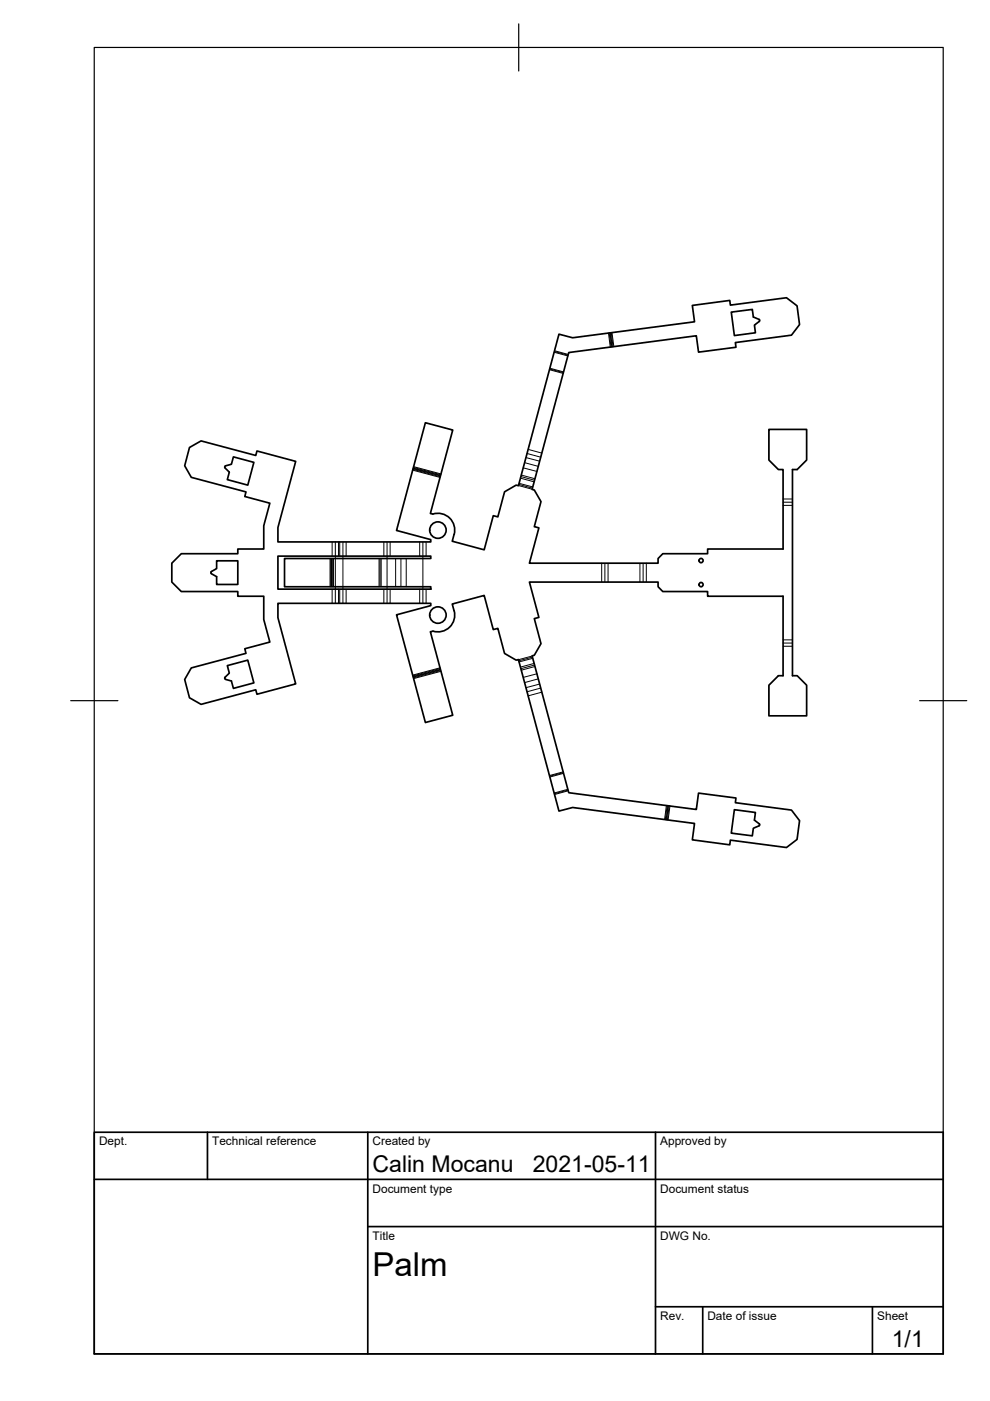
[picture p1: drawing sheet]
<svg xmlns="http://www.w3.org/2000/svg" width="210mm" height="297mm" viewBox="0 0 210 297" stroke-linecap="round" stroke-linejoin="round" font-family="sans-serif">
<!-- layer: Visible -->
<g fill="none" stroke="#000" stroke-width=".36">
<path d="M161 68.1l.1-.2-.2-.2-1.2-.5-.2-1.6-4.5 .6 .7 4.9 4.5-.5-.2-1.7 1-.8M47.8 98.8l1.3-.4 .4-1.5 4.3 1.1-1.3 4.9-4.3-1.2 .4-1.6-.9-.9v-.2l.1-.2M58.9 117.9h32.4v.5h-31v6h31v.5h-32.4zM91.8 109l-.6-.1 4.8-17.7-5.8-1.6-6.1 22.9 7.2 1.9v.5h-32.4v-3l3.8-14.1-8.2-2.2-.3 1-11.6-3.1-2.4 1.4-1 3.8 1.4 2.5 11.6 3.1-.3 1 5.3 1.4-1.3 4.8v4.9h-5.5v1h-12l-2 2v4l2 2h12v1h5.5v4.9l1.3 4.8-5.3 1.4 .3 1-11.6 3.1-1.4 2.5 1 3.8 2.4 1.4 11.6-3.1 .3 1 8.2-2.2-3.8-14v-3.1h32.4v.5l-7.2 2 6.1 22.8 5.8-1.6-4.8-17.7 .6-.1M91.8 109a3.6 3.6 0 0 1 4.5 4.3M96.3 113.3l-.4 1.5 6.8 1.8 1.9-7.3 1 .3 1.4-5.3 2.4-1.4 .5 .1 8.6-32.1 2.9 .7 25.9-3.4-.5-3.4 7.9-1.1 .2 1 11.9-1.6 2.2 1.7 .5 4-1.7 2.3-11.9 1.5 .1 1-7.9 1.1-.5-3.5-27 3.5-7.8 29.1 .5 .1 1.4 2.4-1.4 5.4 1 .2-2.1 7.5h27.3v-1l1-1h9.5v-1h16v-16.8h-1l-2-2.1v-6.5h8v6.5l-2 2.1h-1v43.7h1l2 2v6.5h-8v-6.5l2-2h1v-16.9h-16v-1h-9.5l-1-1v-1h-27.3l2.1 7.5-1 .3 1.4 5.3-1.4 2.4-.5 .2 7.8 29 27 3.5 .5-3.4 7.9 1-.1 1 11.9 1.6 1.7 2.2-.5 4-2.2 1.7-11.9-1.6-.2 1-7.9-1 .5-3.5-25.9-3.4-2.9 .8-8.6-32.2-.5 .2-2.4-1.5-1.4-5.3-1 .3-1.9-7.3-6.8 1.9 .4 1.4M44.8 121.2l1.1-.6v-1.7h4.5v5h-4.5v-1.6l-1.1-.7M44.8 121.2l-.1 .2 .1 .2M96.3 129.5a3.6 3.6 0 0 1-4.5 4.3M47.7 143.6l.9-.9-.4-1.6 4.3-1.1 1.3 4.8-4.3 1.2-.4-1.6-1.3-.4M47.7 143.6v.2l.1 .2M155.7 171.7l4.5 .6-.2 1.6 1 .8 .1 .2-1.4 .7-.2 1.6-4.5-.6z"/>
<circle cx="92.8" cy="112.4" r="1.75"/>
<circle cx="148.7" cy="118.8" r=".44"/>
<circle cx="92.8" cy="130.4" r="1.75"/>
<circle cx="148.7" cy="123.9" r=".44"/>
</g>
<!-- layer: Center Lines -->
<g fill="none" stroke="#000" stroke-width=".21">
<path d="M116.5 78.2l2.9 .8M117.5 74.5l2.9 .8M129.2 70.6l.4 3M129.6 70.5l.4 3M87.5 99.5l5.8 1.6M87.7 99.1l5.8 1.6M111.2 98.1l2.9 .8M111.7 96.1l2.9 .8M70.1 118.4v6M70.6 118.4v6M71.1 114.9v13M72.7 114.9v13"/>
<path d="M80.6 118.4v6M82.1 114.9v13M85 118.4v6M89.7 114.9v13M110 102.7l2.9 .8M110.4 101l2.9 .8M128.2 119.4v4M136.4 119.4v4M166 106.5h2M112.9 139.3l-2.9 .8M166 136.3h2M93.3 141.7l-5.8 1.6"/>
<path d="M93.5 142.2l-5.8 1.5M113.3 141l-2.9 .8M114.1 143.9l-2.9 .8M114.6 145.9l-2.9 .8M119.4 163.8l-2.9 .8M120.4 167.5l-2.9 .8M141.5 170.8l-.4 3M141.9 170.9l-.4 2.9"/>
</g>
<!-- layer: Visible Narrow -->
<g fill="none" stroke="#000" stroke-width=".21">
<path d="M116.5 78.4l2.9 .8M116.6 78.1l2.9 .8M117.5 74.7l2.9 .8M117.6 74.4l2.9 .7M129 70.6l.4 3M129.3 70.6l.4 3M129.4 70.6l.4 2.9M129.8 70.5l.4 3M87.5 99.7l5.8 1.5M87.6 99.4l5.8 1.5M87.6 99.3l5.8 1.5M87.7 98.9l5.8 1.6"/>
<path d="M110.9 99.2l2.9 .8M111.5 97l2.9 .8M112 95.3l2.9 .8M70 118.4v6M70.3 118.4v6M70.4 118.4v6M70.4 114.9v3M70.7 118.4v6M71.8 114.9v3M72 114.9v3M73.4 114.9v3M80.4 118.4v6"/>
<path d="M80.8 118.4v6M81.4 114.9v3M82.7 114.9v3M83.9 118.4v6M86.1 118.4v6M89 114.9v3M90.3 114.9v3M109.9 102.9l2.9 .8M110 102.5l2.9 .7M110.3 101.4l2.9 .8M110.5 100.7l2.9 .8M127.6 119.4v4"/>
<path d="M128.9 119.4v4M135.7 119.4v4M137 119.4v4M166 105.8h2M166 107.2h2M70.4 124.9v3M71.8 124.9v3M72 124.9v3M73.4 124.9v3M81.4 124.9v3M82.7 124.9v3M89 124.9v3"/>
<path d="M90.3 124.9v3M112.8 139.1l-2.9 .8M112.9 139.6l-2.9 .7M166 137h2M166 135.7h2M93.3 141.6l-5.8 1.5M93.4 141.9l-5.8 1.6M93.4 142l-5.8 1.6M93.5 142.3l-5.8 1.6M113.2 140.7l-2.9 .7M113.4 141.3l-2.9 .8M113.8 142.9l-2.9 .7"/>
<path d="M114.4 145l-2.9 .8M114.9 146.8l-2.9 .7M119.4 163.6l-2.9 .8M119.5 164l-2.9 .7M120.4 167.4l-2.9 .7M120.5 167.7l-2.9 .8M141.3 170.8l-.4 3M141.6 170.8l-.4 3M141.7 170.8l-.4 3M142 170.9l-.4 3"/>
</g>
<!-- layer: Border -->
<path d="M20 10.1h180v276.9h-180zM110 5.1v10M15 148.6h10M195 148.6h10" fill="none" stroke="#000" stroke-width=".25"/>
<!-- layer: TitleBlock -->
<path d="M20 240.1h180v46.9h-180zM20 250h180M44 240.1v9.9M78 240.1v46.9M139 240.1v46.9M78 260.1h122M139 277.1h61M149 277.1v9.9M185 277.1v9.9" fill="none" stroke="#000" stroke-width=".36"/>
<text font-size="7" x="79" y="270.6">Palm</text>
<g font-size="4.9">
<text x="79" y="248.5">Calin Mocanu</text>
<text x="113" y="248.5">2021-05-11</text>
<text x="189.1" y="285.7">1/1</text>
</g>
<g font-size="2.5">
<text x="21" y="242.9">Dept.</text>
<text x="45" y="242.9">Technical reference</text>
<text x="79" y="242.9">Created by</text>
<text x="140" y="242.9">Approved by</text>
<text x="79" y="252.8">Document type</text>
<text x="140" y="252.8">Document status</text>
<text x="79" y="262.9">Title</text>
<text x="140" y="262.9">DWG No.</text>
<text x="140" y="279.9">Rev.</text>
<text x="150" y="279.9">Date of issue</text>
<text x="186" y="279.9">Sheet</text>
</g>
</svg>
